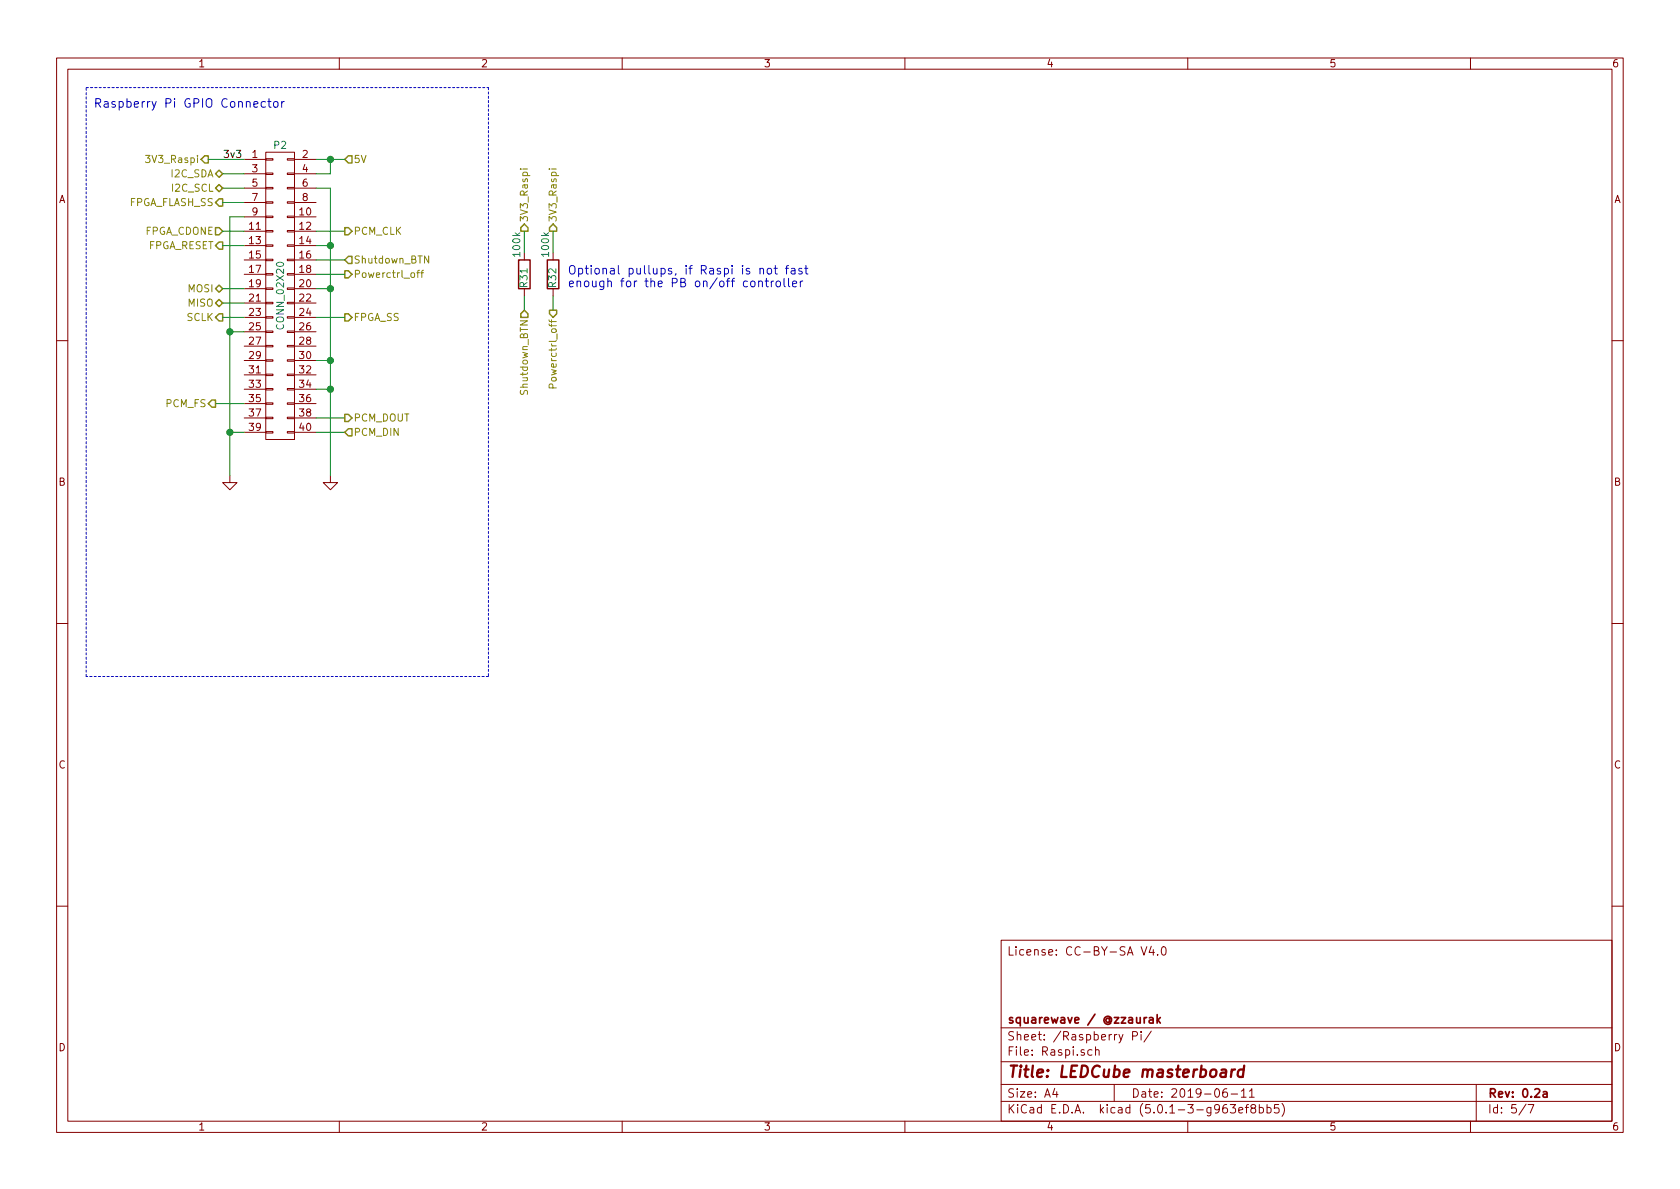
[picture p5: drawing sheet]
EESchema Schematic File Version 4
LIBS:kiss-masterboard-cache
EELAYER 26 0
EELAYER END
$Descr A4 11693 8268
encoding utf-8
Sheet 5 7
Title "LEDCube masterboard"
Date "2019-06-11"
Rev "0.2a"
Comp "squarewave / @zzaurak"
Comment1 ""
Comment2 ""
Comment3 ""
Comment4 "License: CC-BY-SA V4.0"
$EndDescr
Text HLabel 2400 1100 2    50   Input ~ 0
5V
Text HLabel 2400 1800 2    50   Input ~ 0
Shutdown_BTN
Text HLabel 2400 1900 2    50   Output ~ 0
Powerctrl_off
Text HLabel 1550 1200 0    50   BiDi ~ 0
I2C_SDA
Text HLabel 1550 1300 0    50   BiDi ~ 0
I2C_SCL
$Comp
L kiss:CONN_02X20 P?
U 1 1
P 1950 2050
AR Path="/5DDA004C" Ref="P?"  Part="1" 
AR Path="/5D4C8EB2/5DDA004C" Ref="P2"  Part="1" 
F 0 "P2" H 1950 3100 50  0000 C CNN
F 1 "CONN_02X20" V 1950 2050 50  0000 C CNN
F 2 "kiss:raspberrypi_connector_mounting" H 1950 1100 60  0001 C CNN
F 3 "" H 1950 1100 60  0000 C CNN
	1    1950 2050
	1    0    0    -1  
$EndComp
Text HLabel 1550 2000 0    50   BiDi ~ 0
MOSI
Text HLabel 1550 2100 0    50   BiDi ~ 0
MISO
Text HLabel 1550 2200 0    50   Output ~ 0
SCLK
Text HLabel 1550 1600 0    50   Input ~ 0
FPGA_CDONE
Text HLabel 1550 1700 0    50   Output ~ 0
FPGA_RESET
Text HLabel 1550 1400 0    50   Output ~ 0
FPGA_FLASH_SS
$Comp
L power:GND #PWR?
U 1 1
P 2300 3300
AR Path="/5DF7A5CD" Ref="#PWR?"  Part="1" 
AR Path="/5D4C8EB2/5DF7A5CD" Ref="#PWR0198"  Part="1" 
F 0 "#PWR0198" H 2300 3300 30  0001 C CNN
F 1 "GND" H 2300 3230 30  0001 C CNN
F 2 "" H 2300 3300 60  0000 C CNN
F 3 "" H 2300 3300 60  0000 C CNN
	1    2300 3300
	1    0    0    -1  
$EndComp
Wire Wire Line
	2200 2700 2300 2700
Wire Wire Line
	2300 2700 2300 3300
Wire Wire Line
	2200 2500 2300 2500
Wire Wire Line
	2300 2500 2300 2700
Connection ~ 2300 2700
Wire Wire Line
	2200 2000 2300 2000
Wire Wire Line
	2300 2000 2300 2500
Connection ~ 2300 2500
Wire Wire Line
	2200 1700 2300 1700
Wire Wire Line
	2300 1700 2300 2000
Connection ~ 2300 2000
Wire Wire Line
	2200 1300 2300 1300
Wire Wire Line
	2300 1300 2300 1700
Connection ~ 2300 1700
$Comp
L power:GND #PWR?
U 1 1
P 1600 3300
AR Path="/5DF7CF86" Ref="#PWR?"  Part="1" 
AR Path="/5D4C8EB2/5DF7CF86" Ref="#PWR0199"  Part="1" 
F 0 "#PWR0199" H 1600 3300 30  0001 C CNN
F 1 "GND" H 1600 3230 30  0001 C CNN
F 2 "" H 1600 3300 60  0000 C CNN
F 3 "" H 1600 3300 60  0000 C CNN
	1    1600 3300
	1    0    0    -1  
$EndComp
Wire Wire Line
	1700 3000 1600 3000
Wire Wire Line
	1600 3000 1600 3300
Wire Wire Line
	1700 2300 1600 2300
Wire Wire Line
	1600 2300 1600 3000
Connection ~ 1600 3000
Wire Wire Line
	1700 1500 1600 1500
Wire Wire Line
	1600 1500 1600 2300
Connection ~ 1600 2300
Wire Wire Line
	2200 1100 2300 1100
Wire Wire Line
	2200 1200 2300 1200
Wire Wire Line
	2300 1200 2300 1100
Connection ~ 2300 1100
Wire Wire Line
	2300 1100 2400 1100
Text HLabel 1450 1100 0    50   Output ~ 0
3V3_Raspi
Wire Wire Line
	1450 1100 1700 1100
Wire Wire Line
	1550 1200 1700 1200
Wire Wire Line
	1550 1300 1700 1300
Wire Wire Line
	1550 1400 1700 1400
Wire Wire Line
	1550 1600 1700 1600
Wire Wire Line
	1550 1700 1700 1700
Wire Wire Line
	1550 2000 1700 2000
Wire Wire Line
	1550 2100 1700 2100
Wire Wire Line
	1550 2200 1700 2200
Text HLabel 2400 2200 2    50   Output ~ 0
FPGA_SS
Wire Wire Line
	2200 2200 2400 2200
Wire Wire Line
	2200 1800 2400 1800
Wire Wire Line
	2200 1900 2400 1900
Text Label 1550 1100 0    50   ~ 0
3v3
Wire Notes Line
	600  600  3400 600 
Wire Notes Line
	3400 600  3400 4700
Wire Notes Line
	3400 4700 600  4700
Wire Notes Line
	600  4700 600  600 
Text Notes 650  750  0    60   ~ 0
Raspberry Pi GPIO Connector
Text HLabel 3850 2150 3    50   Output ~ 0
Powerctrl_off
Text HLabel 3650 2150 3    50   Input ~ 0
Shutdown_BTN
$Comp
L Device:R R?
U 1 1
P 3650 1900
AR Path="/5C958DBD/5D085639" Ref="R?"  Part="1" 
AR Path="/5D085639" Ref="R?"  Part="1" 
AR Path="/5D4C8EB2/5D085639" Ref="R31"  Part="1" 
F 0 "R31" V 3650 1850 50  0000 L CNN
F 1 "100k" V 3700 1600 50  0000 L CNN
F 2 "Resistor_SMD:R_0603_1608Metric_Pad1.05x0.95mm_HandSolder" V 3580 1900 50  0001 C CNN
F 3 "~" H 3650 1900 50  0001 C CNN
F 4 "Yageo" H -3750 -1900 50  0001 C CNN "Manufacturer"
F 5 "RC0603JR-07680R" H -3750 -1900 50  0001 C CNN "Part No."
F 6 "-" H 1650 -5100 50  0001 C CNN "Digikey No."
	1    3650 1900
	-1   0    0    1   
$EndComp
$Comp
L Device:R R?
U 1 1
P 3850 1900
AR Path="/5C958DBD/5D0864B7" Ref="R?"  Part="1" 
AR Path="/5D0864B7" Ref="R?"  Part="1" 
AR Path="/5D4C8EB2/5D0864B7" Ref="R32"  Part="1" 
F 0 "R32" V 3850 1850 50  0000 L CNN
F 1 "100k" V 3900 1600 50  0000 L CNN
F 2 "Resistor_SMD:R_0603_1608Metric_Pad1.05x0.95mm_HandSolder" V 3780 1900 50  0001 C CNN
F 3 "~" H 3850 1900 50  0001 C CNN
F 4 "Yageo" H -3550 -1900 50  0001 C CNN "Manufacturer"
F 5 "RC0603JR-07680R" H -3550 -1900 50  0001 C CNN "Part No."
F 6 "-" H 1850 -5100 50  0001 C CNN "Digikey No."
	1    3850 1900
	-1   0    0    1   
$EndComp
Wire Wire Line
	3650 2150 3650 2050
Wire Wire Line
	3850 2150 3850 2050
Text HLabel 3650 1600 1    50   Output ~ 0
3V3_Raspi
Wire Wire Line
	3650 1600 3650 1750
Text HLabel 3850 1600 1    50   Output ~ 0
3V3_Raspi
Wire Wire Line
	3850 1600 3850 1750
Text Notes 3950 2000 0    59   ~ 0
Optional pullups, if Raspi is not fast \nenough for the PB on/off controller
Wire Wire Line
	2200 1600 2400 1600
Wire Wire Line
	2200 2900 2400 2900
Wire Wire Line
	2200 3000 2400 3000
Wire Wire Line
	1700 2800 1500 2800
Text HLabel 2400 1600 2    50   Output ~ 0
PCM_CLK
Text HLabel 2400 3000 2    50   Input ~ 0
PCM_DIN
Text HLabel 2400 2900 2    50   Output ~ 0
PCM_DOUT
Text HLabel 1500 2800 0    50   Output ~ 0
PCM_FS
$EndSCHEMATC
